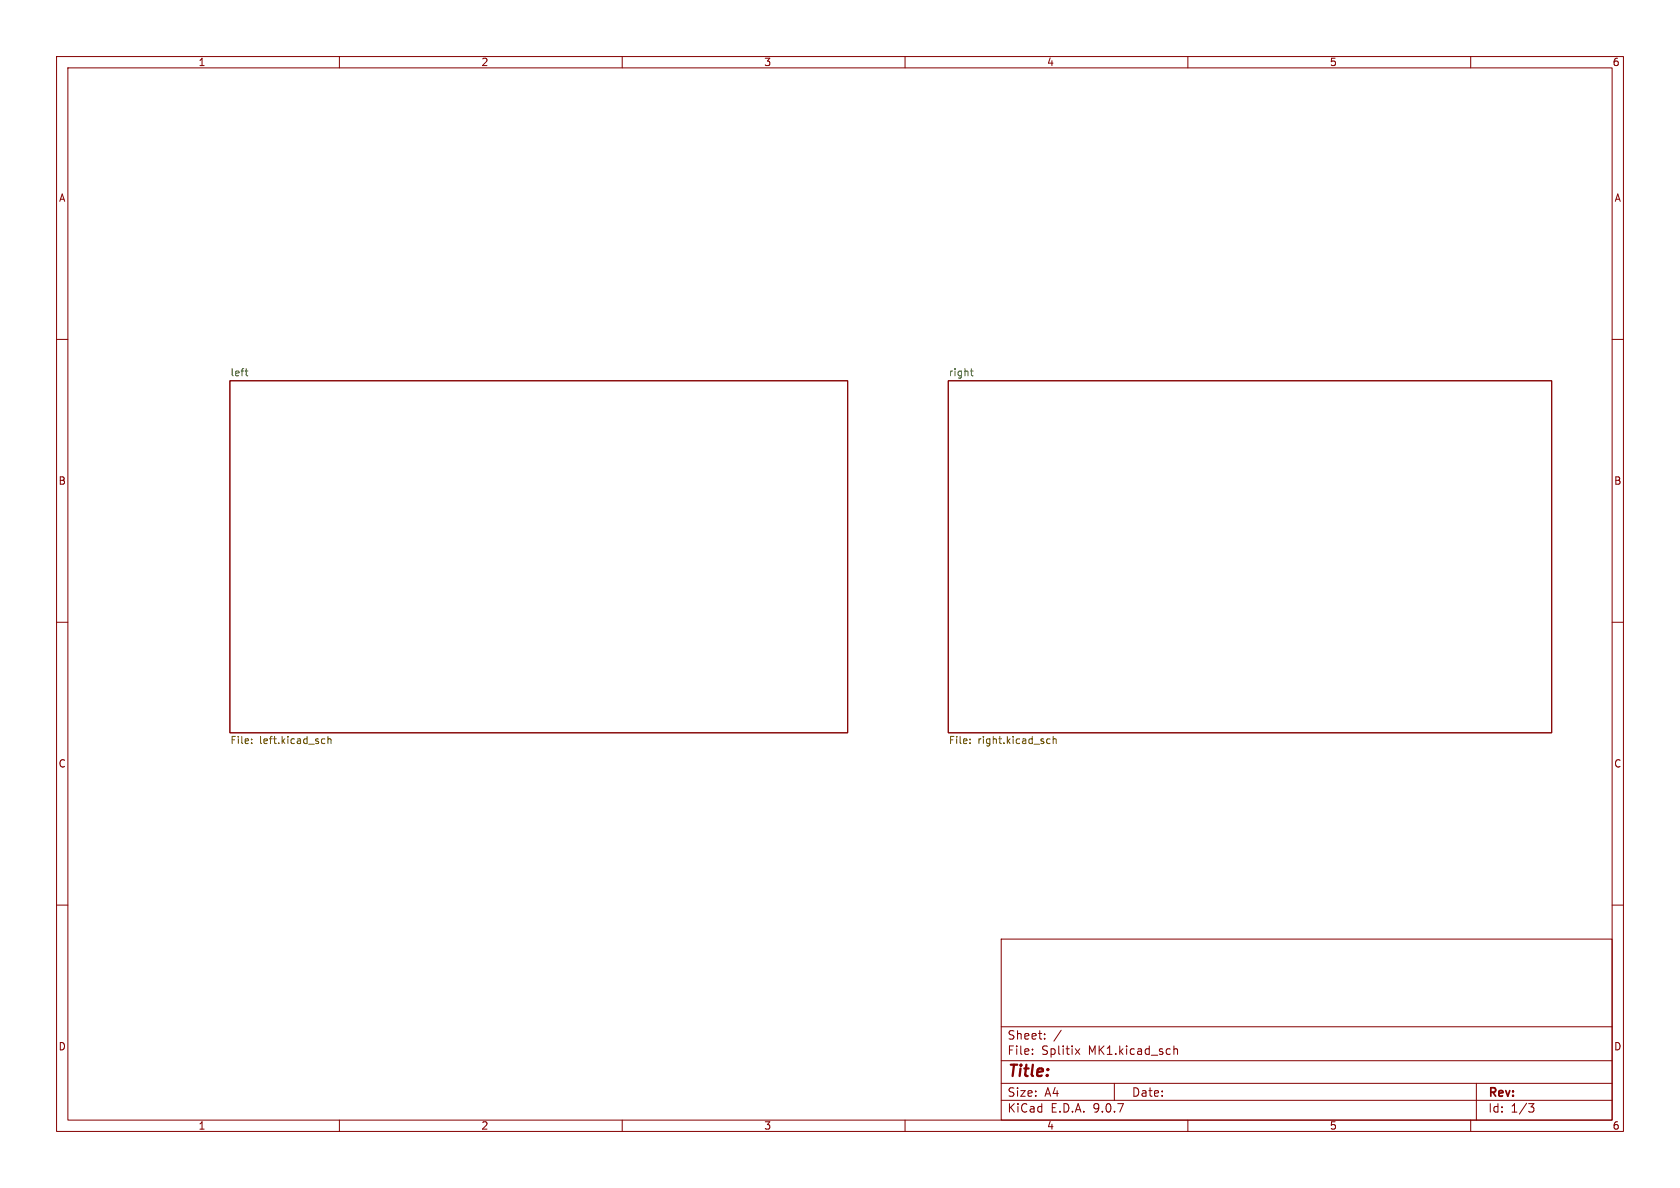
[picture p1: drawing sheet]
<svg xmlns="http://www.w3.org/2000/svg" width="297mm" height="210mm" viewBox="0 0 297 210" stroke-linecap="round" stroke-linejoin="round" font-family="sans-serif">
<g fill="none" stroke="#840000" stroke-width=".18">
<path d="M10 10h277v190h-277zM12 12h273v186h-273zM60 10v2M110 10v2M160 10v2M210 10v2M260 10v2M10 60h2M40.6 67.3h109.3v62.2h-109.3zM167.6 67.3h106.7v62.2h-106.7zM285 60h2M10 110h2"/>
<path d="M285 110h2M10 160h2M177 166h108v32h-108zM285 160h2M60 198v2M110 198v2M160 198v2M177 194.5h108M177 191.5h108M177 187.5h108M177 181.5h108M182.5 186.3v.1"/>
<path d="M182.5 185.5v.1M184.7 183.6v.1M184.7 182.8v.1M187.6 182.1l-1.3 2M190.1 185.4l.8 1M190.9 185.4l-.8 1M197 191.5v3M207.5 184.9v1.5M207.5 185.5l.2-.1 .4 .1 .1 .9M210 198v2M260 198v2M261 191.5v6.5"/>
<path d="M270.2 195.1h1l-.5 .6 .4 .1 .1 .5-.3 .3h-.4"/>
</g>
<path d="M43.3 65.6h.5M43.5 66.3l.3 .1M171.6 65.6h.4M171.7 65.2v1.1l.3 .1" fill="none" stroke="#006464" stroke-width=".18"/>
<path d="M44.5 131.3v.1M44.5 130.7v.1M57.1 130.6l.3 .1M57.4 131.4h-.3M58 130.7l.2-.1 .3 .1v.7M58 130.2v1.2M171.5 131.3v.1M171.5 130.7v.1M185.2 131.4h.4M185.2 130.7h.4M186.2 130.7l.2-.1 .3 .1v.7M186.2 130.2v1.2" fill="none" stroke="#725600" stroke-width=".18"/>
<text font-size="2.8" fill="#840000" x="178" y="190.9">Title:</text>
<g font-size="2.1" fill="#840000">
<text x="178" y="184">Sheet:</text>
<text x="178" y="186.7">File:</text>
<text x="184.1" y="186.7">Splitix</text>
<text x="192.5" y="186.7">MK1.kicad_sch</text>
<text x="178" y="196.9">KiCad</text>
<text x="178" y="194.1">Size:</text>
<text x="184.7" y="194.1">A4</text>
<text x="185.7" y="196.9">E.D.A.</text>
<text x="193.3" y="196.9">9.0.7</text>
<text x="200" y="194.1">Date:</text>
<text x="263" y="194.3">Rev:</text>
<text x="263" y="196.9">Id:</text>
<text x="267.1" y="196.9">1/3</text>
</g>
<g font-size="1.8" fill="#840000">
<text x="35" y="11.9">1</text>
<text x="85" y="11.9">2</text>
<text x="135" y="11.9">3</text>
<text x="185" y="11.9">4</text>
<text x="235" y="11.9">5</text>
<text x="285" y="11.9">6</text>
<text x="10.3" y="35.9">A</text>
<text x="285.3" y="35.9">A</text>
<text x="10.3" y="85.9">B</text>
<text x="285.3" y="85.9">B</text>
<text x="10.3" y="135.9">C</text>
<text x="285.3" y="135.9">C</text>
<text x="10.3" y="185.9">D</text>
<text x="285.3" y="185.9">D</text>
<text x="35" y="199.9">1</text>
<text x="85" y="199.9">2</text>
<text x="135" y="199.9">3</text>
<text x="185" y="199.9">4</text>
<text x="235" y="199.9">5</text>
<text x="285" y="199.9">6</text>
</g>
<g font-size="1.8" fill="#006464">
<text x="40.6" y="66.6">left</text>
<text x="167.6" y="66.6">right</text>
</g>
<g font-size="1.8" fill="#725600">
<text x="40.6" y="131.9">File:</text>
<text x="45.9" y="131.9">left.kicad_sch</text>
<text x="167.6" y="131.9">File:</text>
<text x="172.9" y="131.9">right.kicad_sch</text>
</g>
</svg>
